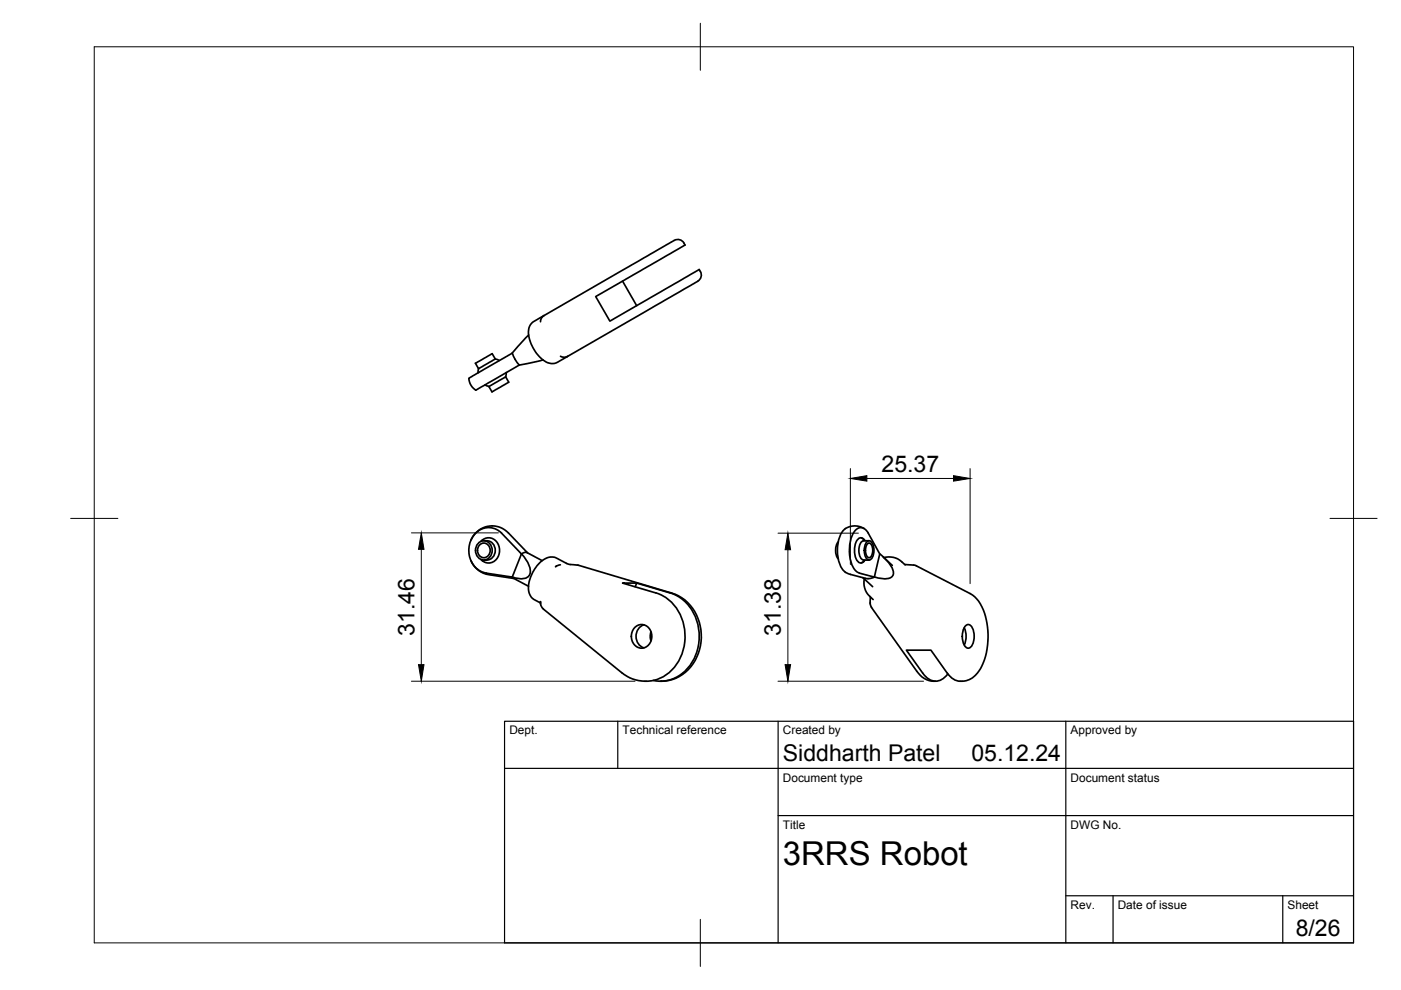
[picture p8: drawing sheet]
<svg xmlns="http://www.w3.org/2000/svg" width="297mm" height="210mm" viewBox="0 0 297 210" stroke-linecap="round" stroke-linejoin="round" font-family="sans-serif">
<!-- layer: Visible -->
<g fill="none" stroke="#000" stroke-width=".36">
<path d="M132 59.6l3 5.2M145 51.5l.2 .5-18.9 10.9 3 5.2 18.9-10.9 .3 .4M145 51.5a1.71 1.71 0 0 0-2.6-.2l-27 15.6M148.5 57.6a1.71 1.71 0 0 1-1.1 2.3l-29.2 16.9a3.2 3.2 0 0 1-3.9-1.2 7.6 7.6 0 0 1-2.2-6.1l.4-.7 .5-.5 2.3-1.4M100.8 77l3.6-2 .6 1.1-3.5 2.1zM101.5 78.1l-.2 1M105 76.1l.9 .3M107.2 79.9l-3.5 2.1M107.2 79.9l.7 1.1-1.8 1.1-1.8 1-.6-1.1M107.3 79l-.1 .9M108.6 74.9l-9.2 5.3a2.9 2.9 0 0 0 1.5 2.5l9.2-5.3M112.1 71l-3.5 3.9 .6 1.3 .9 1.2 5-1.1"/>
<path d="M115.3 66.9a1.49 1.49 0 0 0-.7 1.3M118.8 75.5a1.49 1.49 0 0 0 1.5 0M102.8 81.6l.9 .3M99.8 114.5a4.8 4.8 0 0 1 8-1.5l4.1 4.2M99.8 118.9a5 5 0 0 0 3.8 2.9l5.4 .9M101.3 115.3a1.81 1.81 0 0 1 2.3-.3 1.81 1.81 0 0 1 .7 2.2 1.76 1.76 0 0 1-2 1.5 1.76 1.76 0 0 1-1.5-2l.1-.5zM101.8 115.4a1.49 1.49 0 0 1 2 .5 1.49 1.49 0 0 1-.4 2.1 1.49 1.49 0 0 1-2-.5 1.49 1.49 0 0 1 .4-2.1zM102 114.8a2.26 2.26 0 0 1 2.5-.6 2.26 2.26 0 0 1 1.4 2.2 2.34 2.34 0 0 1-1.1 2.6 2.34 2.34 0 0 1-2.8-.4M102.1 118.7l.3 .2M102.4 114.5l-.3 .2M102.6 114.7a2.07 2.07 0 0 1 2.4 1.7 2.07 2.07 0 0 1-1.8 2.3M102.6 118.8h.6"/>
<path d="M106.3 113l4.3 4.4-2 5-5.5-.9M106.3 113a4 4 0 0 0-6.6 1.8 4.9 4.9 0 0 0 3.4 6.7M107.8 113h.1M110.6 117.4a5.1 5.1 0 0 1 1.7 4.4 2.29 2.29 0 0 1-2.9 .8l-.8-.3 .3 .3 3.2 1.7M111.8 117.2l3.1 1.7M111.8 117.2l-.6-.1-.6 .3M118.8 119.8l-1 .4M122.4 119.8l.3 .1M122.4 119.8l-1.9-.2-2.5-1.2a3.5 3.5 0 0 0-4.1 1.5 7.1 7.1 0 0 0-1.7 5.9l.4 .8 .5 .5 1.5 .7v-.2M122.7 119.9l19.7 5.8a9.5 9.5 0 0 1 6.1 11.2 8.7 8.7 0 0 1-8.5 7.5M177.7 114.9a3.3 3.3 0 0 0 0 3.6M179.2 112.1a3.8 3.8 0 0 1 4 0"/>
<path d="M179.2 112.1a6.5 6.5 0 0 0-1.5 6.3 4.6 4.6 0 0 0 1.5 2.9M182.6 114l.8 .6M183.1 118.8h1.2M183.3 114.5a.96 .96 0 0 0-1.1-.4 .96 .96 0 0 0-.7 .8 4.2 4.2 0 0 0 .5 4.3 .82 .82 0 0 0 1.3-.3M183.4 118.7l-.8 .7M183.9 114.8l.4-.1a2.21 2.21 0 0 1 .9 2.6 1.15 1.15 0 0 1-1.3 1.3 3 3 0 0 1 0-3.8zM184 115.2l.3-.1a1.82 1.82 0 0 1 .6 2.5l-.4 .6-.2 .1a1.82 1.82 0 0 1-.7-2.5zM184.1 113l2.4 4.4-1.1 5-3.2-.9M184.1 113a1.65 1.65 0 0 0-1.6-1.1 1.65 1.65 0 0 0-1.5 1.1 7.9 7.9 0 0 0 .4 8l.8 .5M184.3 114.7h-1.2a2.21 2.21 0 0 0-1 2.6 1.42 1.42 0 0 0 1 1.4M186.5 117.4l1.9 1.9a2.61 2.61 0 0 1 .8 2.9 2.72 2.72 0 0 1-2.9 .4l-.9-.3-1 .4h-.8l-3.3-.9-1.1-.5M187.2 118l2 1.9"/>
<path d="M187.4 118.2a4.2 4.2 0 0 1 4.5 1.6M191.8 119.7l1.9 .1M193.7 119.8l12 6a8.3 8.3 0 0 1 3.6 6.3 14.4 14.4 0 0 1-2.1 10.6 4.2 4.2 0 0 1-3.6 1.7M114.6 127.6h.1M114.6 127.9v.2M114.6 128.1l.2 .5 .4 .5M115.1 129.1l16.7 13.5a8 8 0 0 0 12.5-3.2 10.1 10.1 0 0 0-4.3-13.3l-8-2.5h3l7.1 2.1a9.6 9.6 0 0 1 6 11.3 8.3 8.3 0 0 1-9.6 7.3M134.7 133a2.16 2.16 0 0 1 2.4-.3 2.16 2.16 0 0 1 1.1 2.2 2.19 2.19 0 0 1-2.2 2.5 2.19 2.19 0 0 1-2.1-2.5 2.67 2.67 0 0 1 .8-1.9zM135 123.6l-.3 .8M136.5 132.5a2.62 2.62 0 0 0-1.6 2.4 2.62 2.62 0 0 0 1.6 2.5M138 134l-.1 .7 .1 1.2M183 122.5l2 1.9"/>
<path d="M183.2 122.7a4.3 4.3 0 0 0 1.9 4.4M184.6 126.6l-.1 1.3 .3 .9 9.6 13.5a4.5 4.5 0 0 0 4 2.1M204.4 133.1a4.4 4.4 0 0 1 0 3.6M204.6 132.8a.85 .85 0 0 1 .9-.4 .85 .85 0 0 1 .7 .7 3.8 3.8 0 0 1-.6 4.2 .91 .91 0 0 1-1.2-.6 4.2 4.2 0 0 1 .2-3.9zM200.8 142.7l-3.4-4.8h-5.2l3.4 4.8a3 3 0 0 0 5.4 .2M200.8 142.7a3.5 3.5 0 0 0 2.8 1.7"/>
</g>
<circle cx="115.3" cy="66.9" r=".18" fill="#000"/>
<!-- layer: BORDER -->
<path d="M20 9.9h267v190h-267zM148.5 4.9v10M15 109.9h10M282 109.9h10M148.5 194.9v10" fill="none" stroke="#000" stroke-width=".21"/>
<!-- layer: TITLEBLOCK -->
<path d="M107 152.9h180v47h-180zM131 152.9v10M165 152.9v47M226 152.9v47M107 162.9h180M165 172.9h122M226 189.9h61M236 189.9v10M272 189.9v10" fill="none" stroke="#000" stroke-width=".25"/>
<!-- layer: FD_Dimensions -->
<path d="M180.3 99.3v20.4M205.7 99.3v24.5M87.2 113h18.5M89.3 116.5v24.4M165 113h17M167 116.6v24.3M183.8 101.4h18.4M87.2 144.4h47.4M165 144.4h30.8" fill="none" stroke="#000" stroke-width=".21"/>
<path d="M89.3 113l.6 3.5h-1.2zM167 113l.6 3.6h-1.1zM180.3 101.4l3.5-.5v1.1zM202.2 100.9l3.5 .5-3.5 .6zM88.7 140.9h1.2l-.6 3.5zM166.5 140.9h1.1l-.6 3.5z" fill="#000" stroke="#000" stroke-width=".21"/>
<text font-size="7" x="166" y="183.4">3RRS Robot</text>
<g font-size="4.9">
<text x="186.9" y="100">25.37</text>
<text x="87.9" y="134.8" transform="rotate(-90 87.9 134.8)">31.46</text>
<text x="165.6" y="134.8" transform="rotate(-90 165.6 134.8)">31.38</text>
<text x="166" y="161.4">Siddharth Patel</text>
<text x="206" y="161.4">05.12.24</text>
<text x="274.7" y="198.6">8/26</text>
</g>
<g font-size="2.5">
<text x="108" y="155.7">Dept.</text>
<text x="132" y="155.7">Technical reference</text>
<text x="166" y="155.7">Created by</text>
<text x="227" y="155.7">Approved by</text>
<text x="166" y="165.7">Document type</text>
<text x="227" y="165.7">Document status</text>
<text x="166" y="175.7">Title</text>
<text x="227" y="175.7">DWG No.</text>
<text x="227" y="192.7">Rev.</text>
<text x="237" y="192.7">Date of issue</text>
<text x="273" y="192.7">Sheet</text>
</g>
</svg>
